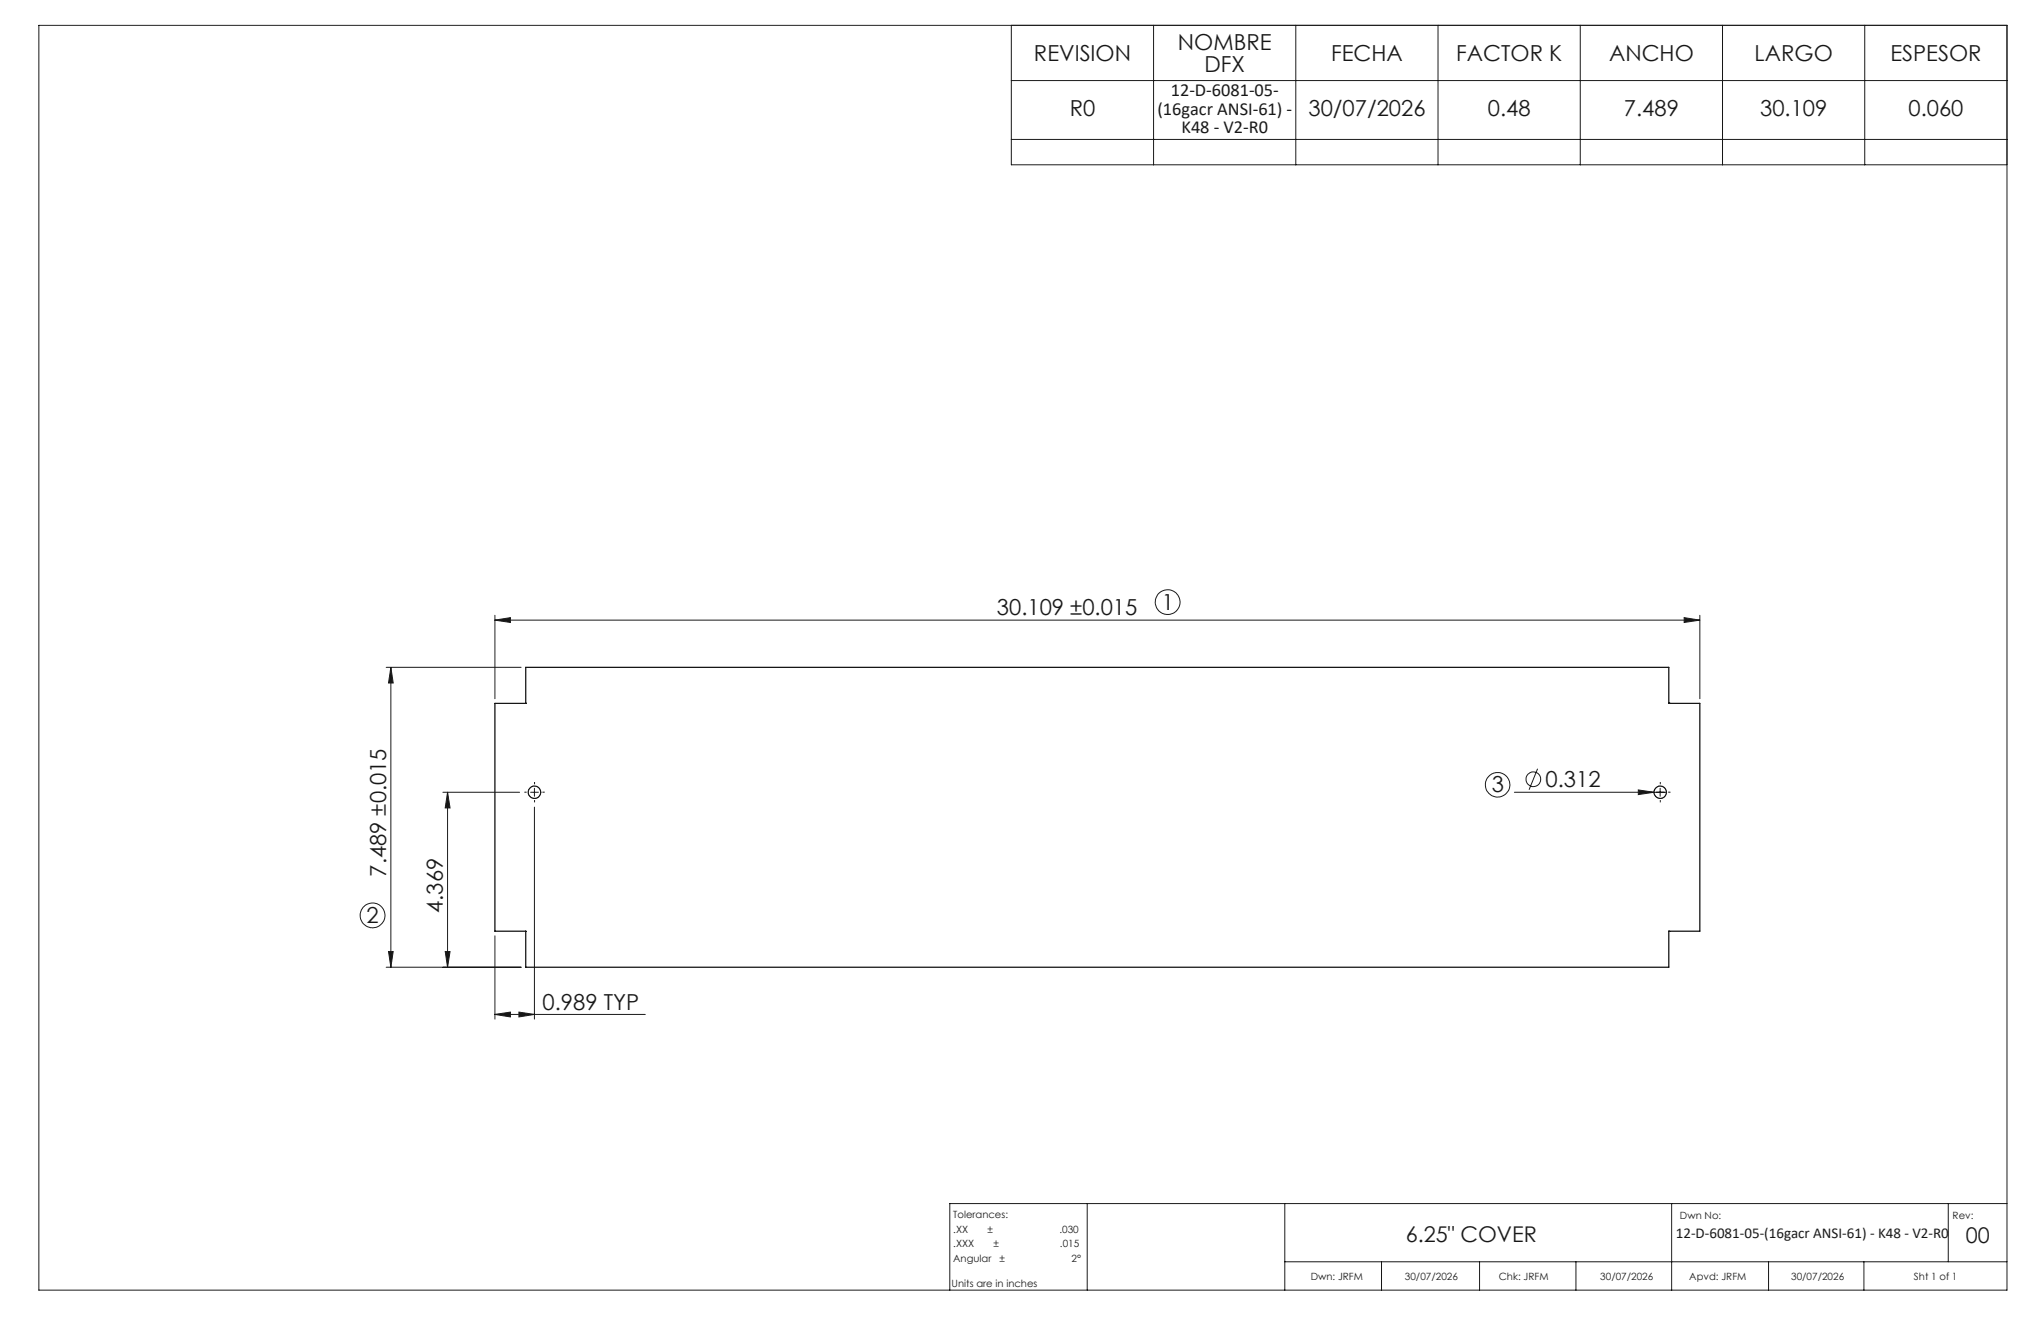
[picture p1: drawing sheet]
<svg xmlns="http://www.w3.org/2000/svg" width="432mm" height="279mm" viewBox="0 0 432 279" stroke-linecap="round" stroke-linejoin="round" font-family="sans-serif">
<g fill="none" stroke="#191924" stroke-width=".21">
<path d="M8.2 5.4h416.4v267.5h-416.4zM214 5.4v29.5h210.6M214 17h210.6M244.1 5.4v29.5M274.1 5.4v29.5M304.2 5.4v29.5M334.3 5.4v29.5M364.4 5.4v29.5M394.5 5.4v29.5M214 29.5h210.6M104.7 131.2l3.3-.6v1.1zM104.7 130.1v17.7"/>
<path d="M104.7 131.2h254.9M356.3 130.6l3.3 .6-3.3 .5zM359.6 130.1v17.7M81.7 141.1h28.5M82.7 141.1l.5 3.4h-1zM82.7 141.1v63.5M93.7 167.6h16.2M94.7 167.6l.5 3.3h-1zM94.7 167.6v37M112.3 167.6h1.6M113.1 166.7v1.7M113.1 170.7v44.8"/>
<path d="M320.4 167.6h32.2M325.3 162.6l-1.8 4.4M346.6 167.1l3.3 .5-3.3 .5zM351.2 166.7v1.7M104.7 197.9v17.6M81.7 204.6h28.5M82.2 201.3h1l-.5 3.3zM94.2 201.3h1l-.5 3.3zM104.7 214.6l3.3-.5v1zM104.7 214.6h31.8M109.8 214.1l3.3 .5-3.3 .5zM230 254.6v18.3"/>
<path d="M271.8 254.6v18.3M353.7 254.6v18.3M412.2 254.6v12.3M424.6 254.6h-223.7v18.3M271.8 266.9h152.8M292.3 266.9v6M313 266.9v6M333.4 266.9v6M374.2 266.9v6M394.3 266.9v6"/>
<circle cx="247" cy="127.4" r="2.62"/>
<circle cx="316.8" cy="166" r="2.61"/>
<circle cx="324.4" cy="164.8" r="1.55"/>
<circle cx="78.8" cy="193.6" r="2.62"/>
</g>
<g fill="none" stroke="#000" stroke-width=".25">
<path d="M353.1 148.7h.1M111.3 197h-6.6v-48.2h6.6l-.1-7.7h241.9v7.7h6.5v48.2h-6.5M111.3 197h.1M353.1 197h.1M353.1 197v7.6h-241.9v-7.6"/>
<circle cx="113.1" cy="167.6" r="1.32"/>
<circle cx="351.3" cy="167.6" r="1.31"/>
</g>
<path d="M111.4 167.6h-.5M113.1 165.9v-.5M113.1 169.2v.5M114.8 167.6h.4M349.6 167.6h-.5M351.3 165.9v-.5M351.3 169.2v.5M352.9 167.6h.5" fill="none" stroke="#191924" stroke-width=".21" stroke-dasharray="15.2 1.3 1.3 1.3" stroke-linecap="butt"/>
<g fill="#191924">
<path d="M346.6 167.1l3.3 .5-3.3 .5z"/>
<path d="M104.7 131.2l3.3-.6v1.1zM356.3 130.6l3.3 .6-3.3 .5zM104.7 214.6l3.3-.5v1zM109.8 214.1l3.3 .5-3.3 .5z"/>
<path d="M82.7 141.1l.5 3.4h-1zM82.2 201.3h1l-.5 3.3zM94.7 167.6l.5 3.3h-1zM94.2 201.3h1l-.5 3.3z"/>
</g>
<g font-size="4.7" fill="#191924">
<text x="249.2" y="10.6">NOMBRE</text>
<text x="218.8" y="12.9">REVISION</text>
<text x="254.8" y="15.1">DFX</text>
<text x="281.6" y="12.9">FECHA</text>
<text x="308.1" y="12.9">FACTOR K</text>
<text x="340.4" y="12.9">ANCHO</text>
<text x="371.2" y="12.9">LARGO</text>
<text x="399.9" y="12.9">ESPESOR</text>
<text x="226.3" y="24.5">R0</text>
<text x="276.8" y="24.5">30/07/2026</text>
<text x="314.8" y="24.5">0.48</text>
<text x="343.6" y="24.5">7.489</text>
<text x="372.4" y="24.5">30.109</text>
<text x="403.8" y="24.5">0.060</text>
<text x="210.9" y="130.1">30.109 ±0.015</text>
<text x="245.8" y="128.9">1</text>
<text x="315.6" y="167.6">3</text>
<text x="327" y="166.5">0.312</text>
<text x="81.7" y="185.4" transform="rotate(-90 81.7 185.4)">7.489 ±0.015</text>
<text x="77.6" y="195.2">2</text>
<text x="93.7" y="193.1" transform="rotate(-90 93.7 193.1)">4.369</text>
<text x="114.8" y="213.5">0.989 TYP</text>
</g>
<g font-size="4.6" fill="#191924">
<text x="297.4" y="262.7">6.25&quot; COVER</text>
<text x="415.9" y="263">00</text>
</g>
<g font-size="3.9" fill="#191924">
<text x="247.7" y="20.3">12-D-6081-05-</text>
<text x="244.9" y="24.2">(16gacr ANSI-61) -</text>
<text x="250" y="28.1">K48 - V2-R0</text>
</g>
<text font-size="3.2" fill="#191924" x="354.5" y="261.8">12-D-6081-05-(16gacr ANSI-61) - K48 - V2-R0</text>
<g font-size="2.1" fill="#191924">
<text x="201.7" y="257.6">Tolerances:</text>
<text x="355.4" y="257.8">Dwn No:</text>
<text x="413.1" y="257.8">Rev:</text>
<text x="201.7" y="260.7">.XX</text>
<text x="201.7" y="263.9">.XXX</text>
<text x="208.9" y="260.7">±</text>
<text x="210.2" y="263.9">±</text>
<text x="224.1" y="260.7">.030</text>
<text x="224.3" y="263.9">.015</text>
<text x="201.7" y="267">Angular</text>
<text x="211.5" y="267">±</text>
<text x="226.7" y="267">2°</text>
<text x="201.3" y="272.3">Units are in inches</text>
<text x="277.3" y="270.7">Dwn: JRFM</text>
<text x="297.2" y="270.7">30/07/2026</text>
<text x="317.1" y="270.7">Chk: JRFM</text>
<text x="338.6" y="270.7">30/07/2026</text>
<text x="357.4" y="270.7">Apvd: JRFM</text>
<text x="378.9" y="270.7">30/07/2026</text>
<text x="404.9" y="270.7">Sht 1 of 1</text>
</g>
</svg>
